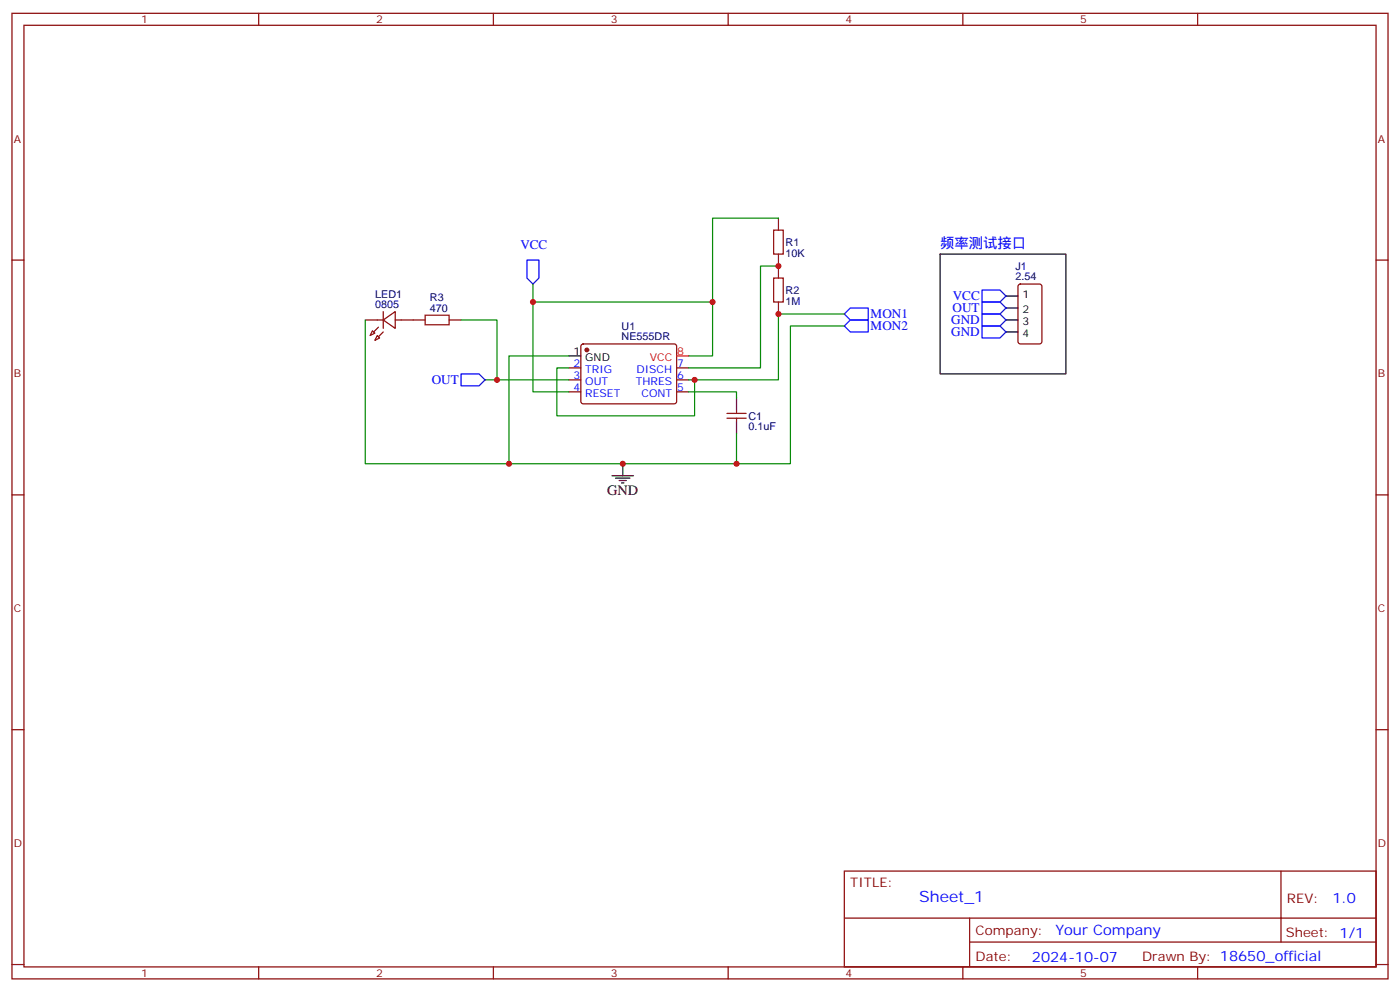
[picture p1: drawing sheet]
<svg xmlns="http://www.w3.org/2000/svg" width="412mm" height="292mm" viewBox="0 0 412 292" stroke-linecap="round" stroke-linejoin="round" font-family="sans-serif">
<g fill="none" stroke="#870000" stroke-width=".35">
<path d="M3.5 3.9h405.4v284.4h-405.4zM7.1 7.4h398.2v277.3h-398.2zM76.2 3.9v3.5M145.3 3.9v3.5M214.5 3.9v3.5M283.6 3.9v3.5M352.8 3.9v3.5M3.5 76.6h3.6M229.3 64.2v3.6M229.3 74.8v7.1M405.3 76.6h3.6M107.6 94.2h5.3"/>
<path d="M109.7 97.4l.7 .7-1.4 .7zM111.1 98.8l.7 .7-1.4 .7zM112.9 94.2l3.5-2.4v4.9zM112.9 91.8v4.9M116.4 94.2h8.8M132.3 94.2h3.5M229.3 88.9v3.6M300.1 83.9l.5-.3h5.6l.7 .5v16.5l-.4 .6-5.9 .1-.7-.5v-16.5zM167.6 108.3h3.5M167.6 111.9h3.5M167.6 115.4h3.5M171.3 101.5l.5-.2h27.1l.4 .7v16.5l-.7 .4h-27.1l-.4-.7v-16.2z"/>
<path d="M199.3 108.3h3.5M199.3 111.9h3.5M199.3 115.4h3.5M214.1 123.2h5.7M214.1 121.7h5.7M217 120.7v1M217 123.2v1M3.5 145.7h3.6M405.3 145.7h3.6M3.5 214.9h3.6M405.3 214.9h3.6M248.7 256.5h156.6v28.2h-156.6z"/>
<path d="M377.3 256.5v20.9M248.7 270.4h156.5M285.6 277.4h119.6M285.6 270.4v14.1M3.5 284h3.6M76.2 284.7v3.6M145.3 284.7v3.6M214.5 284.7v3.6M283.6 284.7v3.6M352.8 284.7v3.6M405.3 284h3.6"/>
</g>
<g fill="none" stroke="#000" stroke-width=".35">
<path d="M276.9 74.8h37.1v35.3h-37.1zM296.3 87.2h3.6M296.3 90.7h3.6M296.3 94.2h3.6M296.3 97.8h3.6M167.6 104.8h3.5M217 117.2v3.5M183.4 136.6v3.5M217 124.2v3.5M180.3 140.1h6.3M181.3 140.8h4.3M182.4 141.5h2.1"/>
<path d="M183.1 142.2h.7"/>
</g>
<path d="M155.2 76.6h3.5v5.3l-1.7 1.7-1.8-1.7zM248.7 92.5l1.8-1.8h5.3v3.5h-5.3zM248.7 96l1.8-1.8h5.3v3.6h-5.3zM289.3 85.4h5.3l1.7 1.8-1.7 1.7h-5.3zM289.3 88.9h5.3l1.7 1.8-1.7 1.8h-5.3zM289.3 92.5h5.3l1.7 1.7-1.7 1.8h-5.3zM289.3 96h5.3l1.7 1.8-1.7 1.7h-5.3zM135.8 110.1h5.3l1.8 1.8-1.8 1.7h-5.3z" fill="none" stroke="#00f" stroke-width=".35"/>
<g fill="#870000" stroke="#870000" stroke-width=".35">
<path d="M111.5 96.3l-1.4 1.5z"/>
<path d="M111.5 99.2l1.4-1.4z"/>
<circle cx="172.9" cy="103" r=".53"/>
</g>
<path d="M199.3 104.8h3.5" fill="none" stroke="#f00" stroke-width=".35"/>
<path d="M227.9 67.8h2.8v7h-2.8zM125.2 92.8h7.1v2.8h-7.1zM227.9 81.9h2.8v7h-2.8z" fill="none" stroke="#a10000" stroke-width=".35"/>
<path d="M229.3 78.4h-5.3v29.9h-21.2M229.3 64.2h-19.4v24.7M107.6 94.2v42.4h42.3M135.8 94.2h10.6v17.7M157 83.6v31.8h10.6M157 88.9h52.9v15.9h-7.1M248.7 96h-15.9v40.6h-15.8M248.7 92.5h-19.4v19.4h-26.5M142.9 111.9h24.7M167.6 104.8h-17.7v31.8h67.1v-8.9M167.6 108.3h-3.6v14.1h40.6v-10.5M202.8 115.4h14.2v1.8" fill="none" stroke="#008700" stroke-width=".35"/>
<g fill="#c00">
<circle cx="183.4" cy="136.6" r=".88"/>
<circle cx="157" cy="88.9" r=".88"/>
<circle cx="217" cy="136.6" r=".88"/>
<circle cx="229.3" cy="92.5" r=".88"/>
<circle cx="229.3" cy="78.4" r=".88"/>
<circle cx="209.9" cy="88.9" r=".88"/>
<circle cx="204.6" cy="111.9" r=".88"/>
<circle cx="146.4" cy="111.9" r=".88"/>
<circle cx="149.9" cy="136.6" r=".88"/>
</g>
<text font-size="4.6" fill="#00f" x="270.8" y="265.5">Sheet_1</text>
<g font-size="4.2" fill="#00f">
<text x="276.9" y="73.1">频率测试接口</text>
<text x="392.5" y="265.8">1.0</text>
<text x="310.9" y="275.3">Your Company</text>
<text x="304" y="283.1">2024-10-07</text>
</g>
<text font-size="4.2" x="178.9" y="145.7">GND</text>
<g font-size="3.9" fill="#00f">
<text x="153.3" y="73.4">VCC</text>
<text x="280.7" y="88.4">VCC</text>
<text x="256.5" y="93.7">MON1</text>
<text x="280.2" y="95.5">GND</text>
<text x="280.6" y="92">OUT</text>
<text x="256.5" y="97.3">MON2</text>
<text x="280.2" y="99">GND</text>
<text x="127.2" y="113.1">OUT</text>
</g>
<g font-size="3.9" fill="#800">
<text x="250.5" y="261.1">TITLE:</text>
<text x="379.1" y="265.8">REV:</text>
<text x="287.4" y="275.3">Company:</text>
<text x="378.7" y="275.9">Sheet: 1/1</text>
<text x="287.4" y="283">Date:</text>
<text x="336.4" y="283.1">Drawn By: 18650_official</text>
</g>
<g font-size="3.2" fill="#800">
<text x="41.6" y="6.9">1</text>
<text x="110.8" y="6.9">2</text>
<text x="179.9" y="6.9">3</text>
<text x="249.1" y="6.9">4</text>
<text x="318.2" y="6.9">5</text>
<text x="4.1" y="42">A</text>
<text x="405.9" y="42">A</text>
<text x="4.1" y="111.2">B</text>
<text x="405.9" y="111.2">B</text>
<text x="4.1" y="180.3">C</text>
<text x="405.9" y="180.3">C</text>
<text x="4.1" y="249.4">D</text>
<text x="405.9" y="249.4">D</text>
<text x="41.6" y="287.7">1</text>
<text x="110.8" y="287.7">2</text>
<text x="179.9" y="287.7">3</text>
<text x="249.1" y="287.7">4</text>
<text x="318.2" y="287.7">5</text>
</g>
<g font-size="3.2" fill="#000080">
<text x="231.4" y="75.6">10K</text>
<text x="231.4" y="72.4">R1</text>
<text x="299.2" y="82.6">2.54</text>
<text x="299.2" y="79.4">J1</text>
<text x="110.5" y="87.6">LED1</text>
<text x="126.7" y="88.6">R3</text>
<text x="231.4" y="89.7">1M</text>
<text x="231.4" y="86.5">R2</text>
<text x="110.5" y="90.7">0805</text>
<text x="126.7" y="91.8">470</text>
<text x="183.1" y="100.2">NE555DR</text>
<text x="183.1" y="97.1">U1</text>
<text x="220.5" y="123.6">C1</text>
<text x="220.5" y="126.8">0.1uF</text>
</g>
<g font-size="3.2">
<text x="301.2" y="87.9">1</text>
<text x="301.2" y="92.1">2</text>
<text x="301.2" y="95.6">3</text>
<text x="301.2" y="99.2">4</text>
<text x="168.9" y="104.5">1</text>
<text x="172.4" y="106.2">GND</text>
</g>
<g font-size="3.2" fill="#00f">
<text x="168.9" y="108">2</text>
<text x="199.5" y="108">7</text>
<text x="168.9" y="111.5">3</text>
<text x="172.4" y="109.7">TRIG</text>
<text x="172.4" y="113.3">OUT</text>
<text x="187.3" y="113.3">THRES</text>
<text x="187.5" y="109.7">DISCH</text>
<text x="199.5" y="111.5">6</text>
<text x="168.9" y="115">4</text>
<text x="172.4" y="116.8">RESET</text>
<text x="189" y="116.8">CONT</text>
<text x="199.5" y="115">5</text>
</g>
<g font-size="3.2" fill="#f00">
<text x="191.4" y="106.2">VCC</text>
<text x="199.5" y="104.5">8</text>
</g>
</svg>
